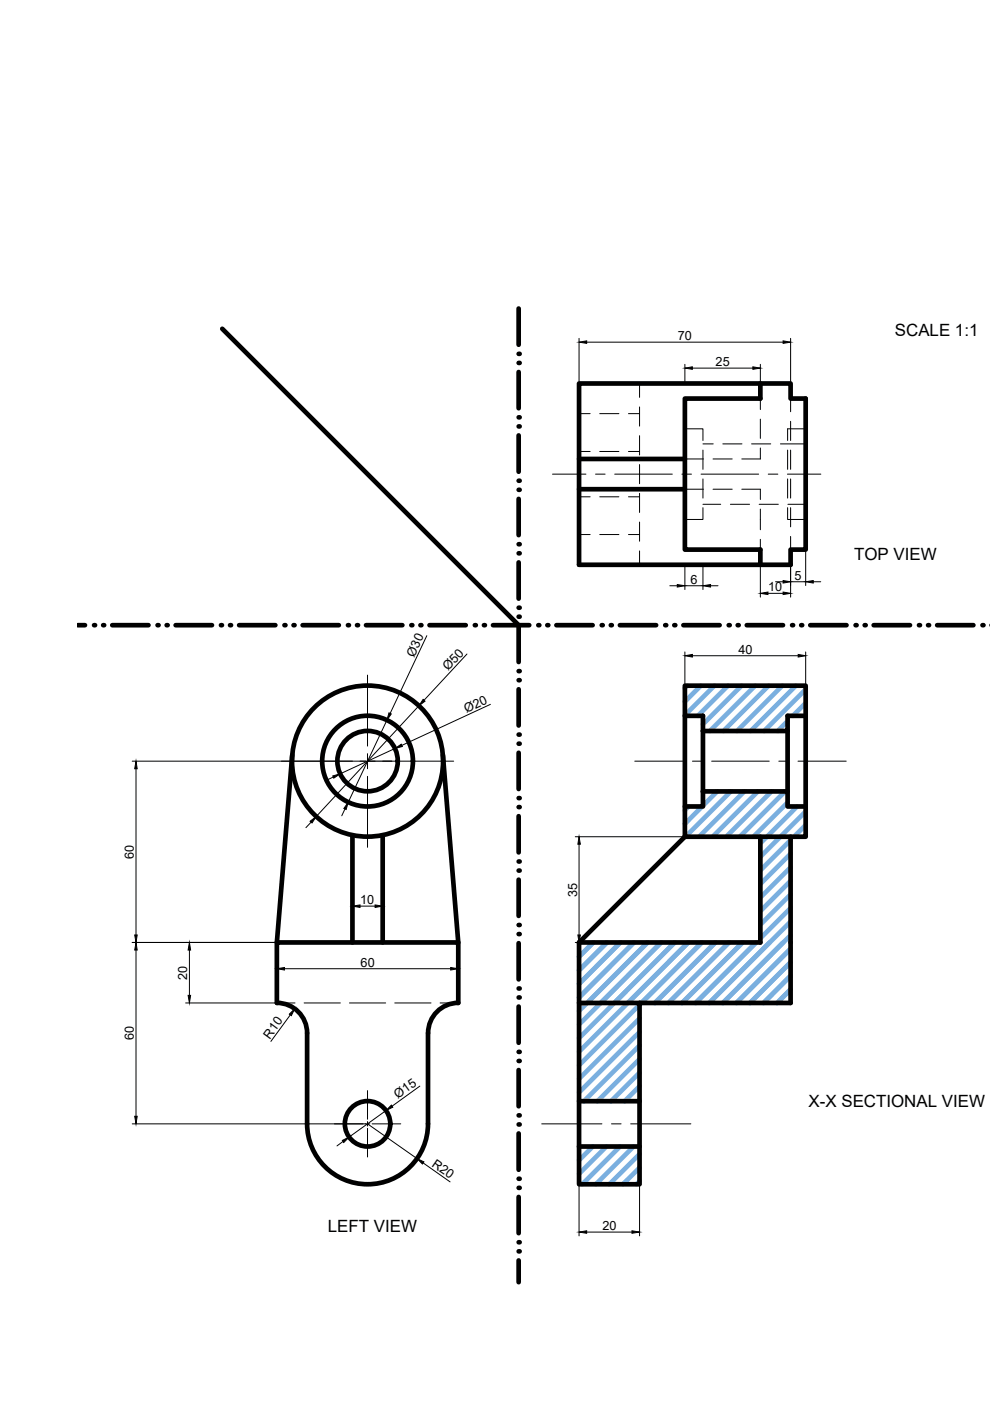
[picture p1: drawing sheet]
<svg xmlns="http://www.w3.org/2000/svg" width="210mm" height="297mm" viewBox="0 0 210 297" stroke-linecap="round" stroke-linejoin="round" font-family="sans-serif">
<!-- layer: 0 -->
<g fill="none" stroke="#000" stroke-width=".99">
<path d="M47.1 69.7l62.9 62.9M110 65.4v7.7M110 78.9v7.7M110 92.3v7.7M122.8 81.3h44.8v3.2h3.2v32h-3.2v3.2h-44.8zM122.8 97.3h22.4M161.2 81.3v3.2h-16v32h16v3.2M110 105.8v7.7M110 119.2v7.7M122.8 103.7h22.4M16.5 132.6h1.5M23.8 132.6h7.7"/>
<path d="M37.2 132.6h7.7M50.7 132.6h7.7M64.2 132.6h7.6M77.6 132.6h7.7M91.1 132.6h7.6M104.5 132.6h7.7M110 132.7v7.7M118 132.6h7.7M131.4 132.6h7.7M144.9 132.6h7.7M158.3 132.6h7.7M171.8 132.6h7.7"/>
<path d="M185.2 132.6h7.7M198.7 132.6h7.7M110 146.1v7.7M110 159.6v7.7M145.2 151.8h3.8v16M167 155v12.8M170.8 151.8h-3.8v3.2h-18M62 160.1l-3.3 39.7M74.7 177.1v22.7M81.1 177.1v22.7M93.9 160.1l3.3 39.7M110 173v7.7"/>
<path d="M145.2 177.4v-32h25.6v32h-25.6l-22.4 22.4M149 167.8v3.2h-3.8M149 167.8h18v3.2h3.8M161.2 177.4v22.4h-38.4M167.6 177.4v35.2h-32v38.5h-12.8v-38.5h12.8M110 186.5v7.7M110 200v7.7M122.8 199.8v12.8M58.7 212.6v-12.8h38.5v12.8M58.7 212.6a6.4 6.4 0 0 1 6.4 6.4v19.3a12.8 12.8 0 0 0 12.8 12.8 12.8 12.8 0 0 0 12.8-12.8v-19.3a6.4 6.4 0 0 1 6.5-6.4M110 213.4v7.7M110 226.9v7.7"/>
<path d="M122.8 233.5h12.8M110 240.3v7.7M110 253.8v7.7M122.8 243.1h12.8M110 267.2v4.7"/>
<circle cx="77.9" cy="161.4" r="16"/>
<circle cx="77.9" cy="161.4" r="9.6"/>
<circle cx="77.9" cy="161.4" r="6.4"/>
<circle cx="77.9" cy="238.3" r="4.8"/>
</g>
<g fill="none" stroke="#000" stroke-width=".21">
<path d="M122.8 71.7v9.2M124.4 72.5h41.6M145.2 77.2v3.7M146.8 78h12.8M161.2 77.2v3.7M167.6 71.7v9.2M122.8 95.7h2.3M122.8 87.7h2.3M127.2 95.7h4M127.2 87.7h4M133.3 95.7h2.3M133.3 87.7h2.3"/>
<path d="M135.6 81.3v3M135.6 86.3v4M135.6 92.4v4.1M135.6 98.5v4.1M145.2 90.9h3.8v2.5M145.2 97.3h3.9M149 95.4v4.1M149 94.1h2.2M151.2 97.3h4M153.3 94.1h4M159.3 94.1h4.1M161.2 84.5v2.3"/>
<path d="M161.2 88.9v4M161.2 95v2.3h-3.9M165.5 94.1h5.3M167 95.4v4.1M167.6 84.5v2.8M167.6 89.3v4.1M167.6 95.4v4.1M170.8 90.9h-3.8v2.5M117.1 100.5h7.1M122.8 105.3h2.3M122.8 113.3h2.3M126.3 100.5h2"/>
<path d="M127.2 105.3h4M127.2 113.3h4M130.3 100.5h12.2M133.3 105.3h2.3M133.3 113.3h2.3M135.6 104.6v4.1M135.6 110.7v4.1M135.6 116.8v2.9M144.6 100.5h2M145.2 103.7h3.9M148.6 100.5h12.3M149 107.6v2.5h-3.8"/>
<path d="M149 101.5v4.1M149 106.9h3.8M151.2 103.7h4M154.9 106.9h4M157.3 103.7h3.9v2.2M161 106.9h4M161.2 107.9v4.4M161.2 114.3v2.2M162.9 100.5h2M166.9 100.5h7.1M167 107.6v2.5h3.8M167 101.5v4.1"/>
<path d="M167.1 106.9h3.7M167.6 101.5v4.1M167.6 107.6v4.1M167.6 113.7v2.8M167.6 116.9v9.7M170.8 116.9v7.2M90.5 134.8l-7.8 16.4M99 138.7l-9.1 9.8M142 124.2h1.6M145.2 120.1v4.9M145.2 138.2v6.8M145.2 124.2h3.8"/>
<path d="M146.8 139h22.4M149 120.1v4.9M150.7 124.2h1.5M161.2 120.1v6.5M162.8 125.8h3.2M164.4 123.3h1.6M167.6 123.3h3.2M170.8 138.2v6.8M172.4 123.3h1.6M77.9 143.1v15.1M77.9 159.8v3.2M82 152.7l-8.2 17.4"/>
<path d="M83.7 158.7l-11.6 5.4M88.8 149.6l-21.8 23.5M104 149.3l-18.8 8.7M28 161.4h51.5M28.8 163v35.2M66 174.3l-1.1 1.2M70.7 164.7l-1.5 .7M73.1 171.5l-.6 1.5M77.9 164.6v15M81.1 161.4h15.1M122 177.4h22.8M122.8 179v19.2"/>
<path d="M134.6 161.4h10.2M146.8 161.4h2.1M150.9 161.4h12.2M165.1 161.4h2.1M169.2 161.4h10.2M28 199.8h49.5M74.7 191.3v8.1M76.3 192.1h3.2M81.1 191.3v8.1M122 199.8h22.8M28.8 201.4v35.3M39.4 212.6h18.9"/>
<path d="M40.2 201.4v9.6M58.7 200.2v6M58.7 212.6h3.9M60.3 205.4h35.3M61.6 215.2l-4.2 5.6M64.5 212.6h7.7M74.1 212.6h7.7M83.7 212.6h7.7M93.3 212.6h3.9M97.2 200.2v6M28 238.3h50.4M77.9 231.2v6.1"/>
<path d="M77.9 237.8v.9M77.9 239.2v6.1M77.9 238.3l10.5 7.3M78.9 238.3h6.1M81.8 235.5l-7.8 5.6M89 230.3l-5.9 4.2M114.9 238.3h12.7M129.7 238.3h2M133.7 238.3h12.8M72.7 242l-1.3 1M89.7 246.6l5.7 4M122.8 251.5v10.5"/>
<path d="M135.6 251.5v10.5M124.4 261.2h9.6"/>
</g>
<path d="M77.9 161.4h5.2" fill="none" stroke="#000" stroke-width=".25"/>
<g fill="#000" stroke="#000" stroke-width=".21">
<path d="M122.8 72.5l1.6-.2v.5zM145.2 78l1.6-.2v.5zM159.6 77.8l1.6 .2-1.6 .3zM166 72.3l1.6 .2-1.6 .3zM143.6 123.9l1.6 .3-1.6 .3zM145.2 139l1.6-.2v.5zM149 124.2l1.7-.3v.6zM161.2 125.8l1.6-.3v.6zM166 125.5l1.6 .3-1.6 .3zM166 123.1l1.6 .2-1.6 .3zM169.2 138.8l1.6 .2-1.6 .3zM170.8 123.3l1.6-.2v.5z"/>
<path d="M82.5 151.1l.5 .3-1 1.3zM83.7 158.7l1.4-.9 .2 .5zM89.7 148.3l.4 .4-1.3 .9zM28.8 161.4l.3 1.6h-.5zM65.8 174.1l1.2-1-.8 1.4zM70.6 164.5l1.5-.4-1.3 .9zM73.8 170.1l-.4 1.5-.5-.2zM122.8 177.4l.2 1.6h-.5zM28.6 198.2h.5l-.3 1.6zM74.7 192.1l1.6-.2v.5zM79.5 191.9l1.6 .2-1.6 .3zM122.5 198.2h.5l-.2 1.6z"/>
<path d="M28.8 199.8l.3 1.6h-.5zM40.2 199.8l.2 1.6h-.5zM39.9 211h.5l-.2 1.6zM58.7 205.4l1.6-.3v.6zM62.5 213.9l-.7 1.4-.5-.3zM95.6 205.1l1.6 .3-1.6 .3zM28.6 236.7h.5l-.3 1.6zM83 234.3l.3 .4-1.5 .8zM72.6 241.8l1.4-.7-1.1 1.1zM88.4 245.6l1.5 .7-.3 .5zM122.8 261.2l1.6-.3v.6zM134 260.9l1.6 .3-1.6 .3z"/>
</g>
<g fill="#000">
<circle cx="110" cy="75" r=".5"/>
<circle cx="110" cy="76.9" r=".5"/>
<circle cx="110" cy="90.4" r=".5"/>
<circle cx="110" cy="88.5" r=".5"/>
<circle cx="110" cy="103.9" r=".5"/>
<circle cx="110" cy="117.3" r=".5"/>
<circle cx="110" cy="101.9" r=".5"/>
<circle cx="110" cy="115.4" r=".5"/>
<circle cx="19.9" cy="132.6" r=".5"/>
<circle cx="21.9" cy="132.6" r=".5"/>
<circle cx="33.4" cy="132.6" r=".5"/>
<circle cx="35.3" cy="132.6" r=".5"/>
<circle cx="46.8" cy="132.6" r=".5"/>
<circle cx="48.8" cy="132.6" r=".5"/>
<circle cx="60.3" cy="132.6" r=".5"/>
<circle cx="62.2" cy="132.6" r=".5"/>
<circle cx="73.8" cy="132.6" r=".5"/>
<circle cx="75.7" cy="132.6" r=".5"/>
<circle cx="87.2" cy="132.6" r=".5"/>
<circle cx="89.1" cy="132.6" r=".5"/>
<circle cx="100.7" cy="132.6" r=".5"/>
<circle cx="102.6" cy="132.6" r=".5"/>
<circle cx="110" cy="128.8" r=".5"/>
<circle cx="110" cy="130.8" r=".5"/>
<circle cx="114.1" cy="132.6" r=".5"/>
<circle cx="116" cy="132.6" r=".5"/>
<circle cx="127.6" cy="132.6" r=".5"/>
<circle cx="129.5" cy="132.6" r=".5"/>
<circle cx="141" cy="132.6" r=".5"/>
<circle cx="143" cy="132.6" r=".5"/>
<circle cx="154.5" cy="132.6" r=".5"/>
<circle cx="156.4" cy="132.6" r=".5"/>
<circle cx="167.9" cy="132.6" r=".5"/>
<circle cx="169.9" cy="132.6" r=".5"/>
<circle cx="181.4" cy="132.6" r=".5"/>
<circle cx="183.3" cy="132.6" r=".5"/>
<circle cx="194.8" cy="132.6" r=".5"/>
<circle cx="196.8" cy="132.6" r=".5"/>
<circle cx="208.3" cy="132.6" r=".5"/>
<circle cx="110" cy="142.3" r=".5"/>
<circle cx="110" cy="144.2" r=".5"/>
<circle cx="110" cy="155.8" r=".5"/>
<circle cx="110" cy="157.7" r=".5"/>
<circle cx="110" cy="169.2" r=".5"/>
<circle cx="110" cy="171.1" r=".5"/>
<circle cx="110" cy="196.1" r=".5"/>
<circle cx="110" cy="182.7" r=".5"/>
<circle cx="110" cy="198" r=".5"/>
<circle cx="110" cy="184.6" r=".5"/>
<circle cx="110" cy="209.6" r=".5"/>
<circle cx="110" cy="211.5" r=".5"/>
<circle cx="110" cy="238.4" r=".5"/>
<circle cx="110" cy="224.9" r=".5"/>
<circle cx="110" cy="236.5" r=".5"/>
<circle cx="110" cy="223" r=".5"/>
<circle cx="110" cy="249.9" r=".5"/>
<circle cx="110" cy="251.8" r=".5"/>
<circle cx="110" cy="263.4" r=".5"/>
<circle cx="110" cy="265.3" r=".5"/>
</g>
<g fill="none" stroke="#7aafdf" stroke-width=".99">
<path d="M145.7 145.4l-.5 .5M148.6 145.4l-3.4 3.4M151.5 145.4l-6.3 6.2M154.4 145.4l-6.4 6.4M157.2 145.4l-8.2 8.2M160.1 145.4l-9.6 9.6M163 145.4l-9.6 9.6M165.9 145.4l-9.6 9.6M167 152.9l-2.1 2.1M168.7 145.4l-9.6 9.6M170.8 146.2l-8.8 8.8M170.8 149l-2.7 2.8"/>
<path d="M146 171l-.8 .8M148.9 171l-3.7 3.7M149.2 167.8l-.2 .1M152.1 167.8l-3.1 3M154.9 167.8l-9.6 9.6M157.8 167.8l-9.6 9.6M160.7 167.8l-9.6 9.6M163.6 167.8l-9.6 9.6M166.5 167.8l-9.6 9.6M167 170.1l-7.3 7.3M167.6 178.1l-6.4 6.4M169 171l-7.8 7.8"/>
<path d="M170.8 172l-9.6 9.7M170.8 174.9l-2.5 2.5M122.9 199.8l-.1 .2M125.8 199.8l-3 3M128.7 199.8l-5.9 5.9M131.5 199.8l-8.7 8.8M134.4 199.8l-11.6 11.7M137.3 199.8l-14.5 14.5M140.2 199.8l-17.4 17.4M143.1 199.8l-20.3 20.3M145.9 199.8l-23.1 23.2M148.8 199.8l-12.8 12.8"/>
<path d="M151.7 199.8l-12.8 12.8M154.6 199.8l-12.9 12.8M157.4 199.8l-12.8 12.8M160.3 199.8l-12.8 12.8M167.6 181l-6.4 6.4M167.6 183.9l-6.4 6.4M167.6 189.6l-6.4 6.5M167.6 192.5l-6.4 6.4M167.6 195.4l-17.2 17.2M167.6 198.3l-14.3 14.3M167.6 186.8l-6.4 6.4M135.6 213l-12.8 12.9"/>
<path d="M135.6 215.9l-12.8 12.8M135.6 218.8l-12.8 12.8M167.6 201.2l-11.5 11.4M167.6 204l-8.6 8.6M167.6 206.9l-5.7 5.7M167.6 209.8l-2.8 2.8M135.6 221.7l-11.8 11.8M135.6 224.5l-8.9 9M135.6 227.4l-6.1 6.1M135.6 230.3l-3.2 3.2M135.6 233.2l-.3 .3M122.8 243.1h.1"/>
<path d="M125.7 243.1l-2.9 2.9M128.6 243.1l-5.8 5.8M131.5 243.1l-8 8M134.3 243.1l-8 8M135.6 244.7l-6.4 6.4M135.6 247.6l-3.5 3.5M135.6 250.5l-.7 .6"/>
</g>
<g font-size="3.6">
<text x="189.7" y="71.3">SCALE 1:1</text>
<text x="181.1" y="118.7">TOP VIEW</text>
<text x="171.4" y="234.7">X-X SECTIONAL VIEW</text>
<text x="69.5" y="261.2">LEFT VIEW</text>
</g>
<g font-size="2.7">
<text x="143.7" y="72.1">70</text>
<text x="151.7" y="77.6">25</text>
<text x="146.4" y="123.8">6</text>
<text x="162.8" y="125.4">10</text>
<text x="168.5" y="122.9">5</text>
<text x="87.8" y="139.4" transform="rotate(-65 87.8 139.4)">Ø30</text>
<text x="95" y="142.3" transform="rotate(-47 95 142.3)">Ø50</text>
<text x="156.6" y="138.6">40</text>
<text x="98.9" y="151.2" transform="rotate(-25 98.9 151.2)">Ø20</text>
<text x="28.4" y="182.1" transform="rotate(-90 28.4 182.1)">60</text>
<text x="76.4" y="191.7">10</text>
<text x="122.4" y="190.1" transform="rotate(-90 122.4 190.1)">35</text>
<text x="39.7" y="207.7" transform="rotate(-90 39.7 207.7)">20</text>
<text x="76.5" y="205">60</text>
<text x="28.4" y="220.5" transform="rotate(-90 28.4 220.5)">60</text>
<text x="57.2" y="220.4" transform="rotate(-54 57.2 220.4)">R10</text>
<text x="84.4" y="233" transform="rotate(-36 84.4 233)">Ø15</text>
<text x="91.4" y="247.2" transform="rotate(35 91.4 247.2)">R20</text>
<text x="127.7" y="260.8">20</text>
</g>
</svg>
